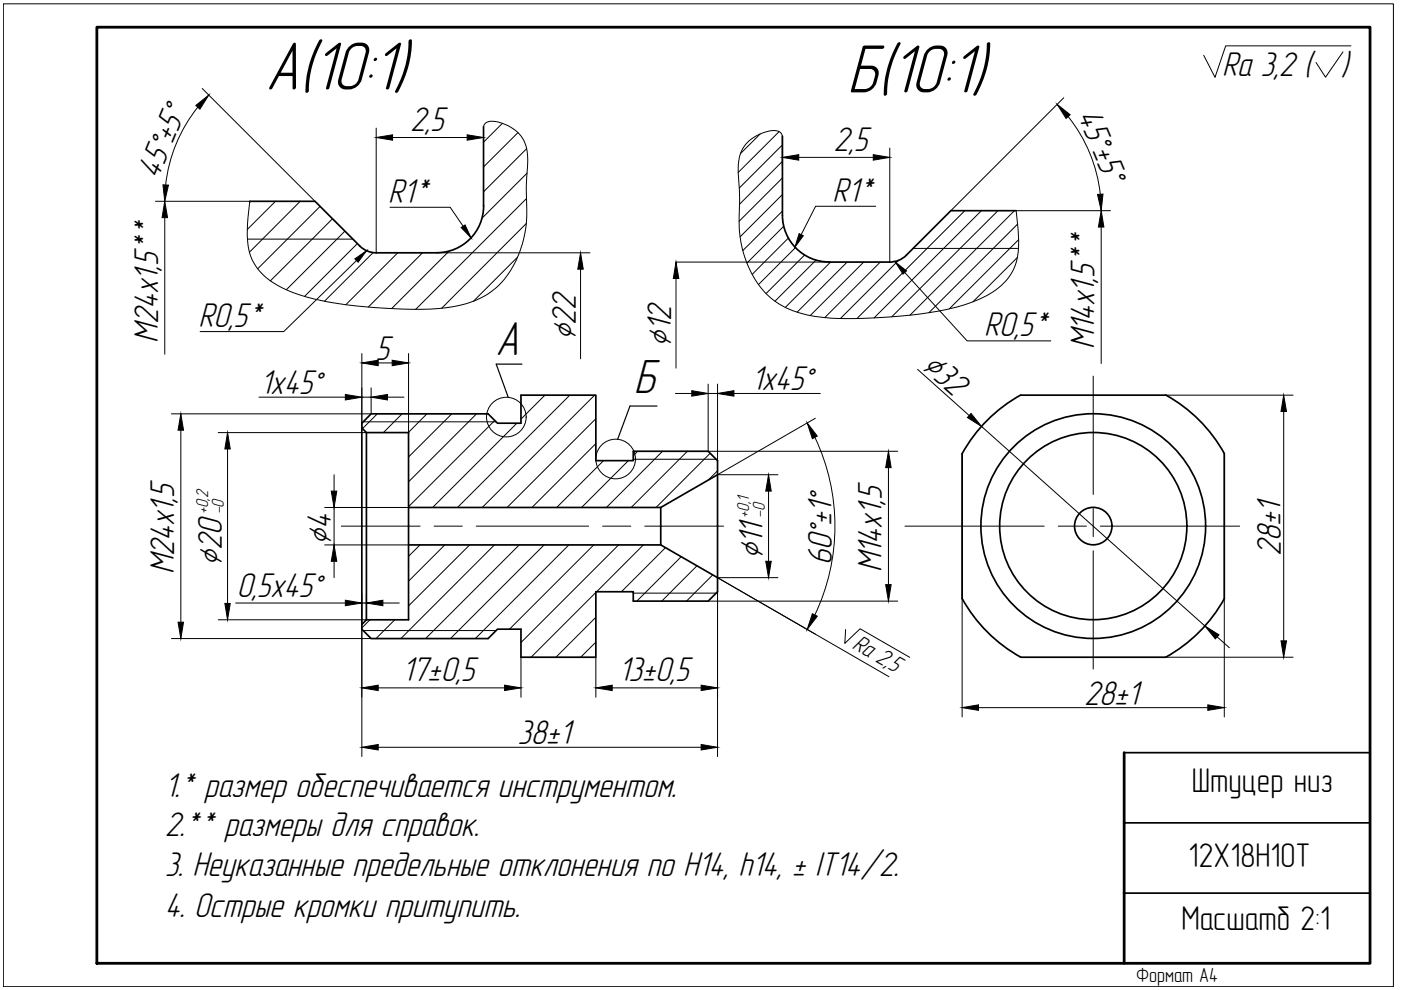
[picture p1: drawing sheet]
<svg xmlns="http://www.w3.org/2000/svg" width="297mm" height="210mm" viewBox="0 0 297 210" stroke-linecap="round" stroke-linejoin="round" font-family="sans-serif">
<g fill="none" stroke="#000" stroke-width=".21">
<path d="M42.9 18.8l23.9 23.9M284.7 11l-3.7 5.4-2-3.1M286.4 9.7h-26.5l-2.3 6.7-2.4-4.7M41.9 22.7a31.9 31.9 0 0 0-6.8 16.5M79.8 27.2v26.4M83.2 29.2h15.8M102.5 26.9a1.62 1.62 0 0 1 2.2-1.2 7.6 7.6 0 0 1 7.2 7.2v1.8a75 75 0 0 0-.2 11.2 21.8 21.8 0 0 1-6.6 15.2 21.1 21.1 0 0 1-13 4.4 100.5 100.5 0 0 1-27.2-2.6 19.5 19.5 0 0 1-10.4-6 12.8 12.8 0 0 1-2-8.9l.5-5.3h-20M102.5 27.2v16.5M106.5 26.1l-4 4M109.8 28.1l-7.3 7.3M111.7 31.5l-9.2 9.2M111.7 36.7l-9.5 9.6"/>
<path d="M161.2 28.4l-4.2 4.2M165.2 27.9l-8.7 8.7M165.9 35.4v-6.5a1.61 1.61 0 0 0-2.2-1.2 7.8 7.8 0 0 0-6.9 5.5l-.3 1.7v1.8a78.3 78.3 0 0 1 .2 11.1 21.4 21.4 0 0 0 7.2 15.7 22.3 22.3 0 0 0 12.4 4 106.8 106.8 0 0 0 26.3-2.3 21.7 21.7 0 0 0 10.8-5.8 12.1 12.1 0 0 0 2.5-9.4l-.5-5.3h20M165.9 30.7l-9.2 9.2M165.9 34.2l-9.1 9.1M165.9 37.7l-9.2 9.2M169.3 33.4h15.9M188.6 31.4v24.2M225.5 20.7l-23.9 24M226.5 24.7a31.9 31.9 0 0 1 6.8 16.5M34.9 46.2v28.9M52.5 50.7h22.3"/>
<path d="M53.1 42.7l-.2 .2M58.4 42.7l-6 5.9M63.7 42.7l-10.8 10.8M67.9 43.8l-13.3 13.2M70.5 46.4l-13.2 13.1M73.1 49l-12.4 12.4M75.6 55.2l-15.4 15.1h-17.8M75.8 51.7l-11.2 11.2M79.1 53.6l-10.3 10.3M82.7 43.9h12.7l2.8 4.1M84.3 53.6l-11 11M89.6 53.6l-11.5 11.5"/>
<path d="M92.6 53.6h32.5M95.2 53.3l-12.2 12.1M109.7 54.5l-9.3 9.4M111.6 47.4l-18 18M111.6 42.1l-23.5 23.5M123.1 57.1v19M143.3 55.6h32.5M143.3 59v19M165.9 41.2l-9 9M165.9 44.8l-8.4 8.3M166.2 48l-7.8 7.8M167.1 50.5l-7.6 7.7"/>
<path d="M168.6 52.5l-7.8 7.8M170.6 54.1l-8.2 8.1M173 55.2l-8.7 8.7M176.1 55.6l-9.6 9.6M179.6 55.6l-10.6 10.6M183.1 55.6l-11.3 11.3M185.7 43.7h-12.8l-3 6M186.6 55.6l-11.7 11.7M190.5 55.2l-12.3 12.3M191.8 57.8l13.2 14.5h17.8M193.6 52.7h22.3M204.6 44.7l-22.9 22.8"/>
<path d="M208.1 44.7l-22.8 22.7M211.6 44.7l-22.5 22.5M215.1 44.7l-22.2 22.1M215.7 54.6l-9.4 9.4M215.8 47.5l-18.9 18.8M216 50.8l-14.7 14.7M233.5 48.1v29M76.7 75v15.7M80.2 76.9h2.9M86.6 75v16.7M194.5 78.3l11 9.8M231.8 79.7v25.1"/>
<path d="M38.3 91.2v40.7M46.3 91.7h31.4M48.2 95.2v32.7M54.9 84.2h18.3M76.7 84.2h2M77 89.4h28.2M78.7 82.2v5.5h-42.3M80 87.7l-3.1 3.2M82.2 84.2h3.4M85.2 87.7l-3.9 4M90.5 87.7l-3.9 4M95.8 87.7l-9.2 9.2"/>
<path d="M101 87.7l-14.4 14.5M104.9 89.1l-18.3 18.3M109.6 89.7l-17.9 17.9M115.5 83.8l-5 5.1M120.8 83.8l-23.8 23.8M126.1 83.8l-23.9 23.8M126.3 88.8l-18.8 18.8M126.3 94.1l-13.5 13.5M128 97.7l-10 9.9M133.2 97.7l-9.9 9.9M134.3 97.4h17.5M135.2 95.7l-.9 .9"/>
<path d="M140.5 95.7l-11.9 11.9M143.2 83.4h3.5M145.7 95.7l-11.9 11.9M150.1 81.4v14.3h40.2M150.1 83.4h2M150.6 96.1l-11.5 11.5M152.1 99.8l-1.9 2M152.1 81.4v16.3M155.6 83.4h18.3M172.8 92.7a43.8 43.8 0 0 1 0 37.7M172.9 88.7l-20.8 12h12.8M188.4 99.2v24.8"/>
<path d="M204 96.2v55.8M208.1 90.4l47.4 42.3M247.1 83.8h27.1M259.6 96.2v55.8M272.2 87.3v48.6M68.8 107.6h17.8M68.8 115.5h17.8M70.8 100.7v3.4M70.8 107.6v7.9M70.8 119v3.5M72.4 111.6h16.7M89.1 115.5l-2.5 2.4"/>
<path d="M92 111.6h6M94.3 115.5l-7.7 7.7M99.6 115.5l-13 13M101 111.6h23.8M104.8 115.5l-19.8 19.9M110.1 115.5l-19.9 19.9M115.4 115.5l-19.9 19.9M120.6 115.5l-19.8 19.9M125.9 115.5l-17.9 17.9M127.8 111.6h5.9M131.2 115.5l-20.7 20.7M136.4 115.5l-9.9 10"/>
<path d="M136.7 111.6h16.7M141.1 116.1l-9.4 9.4M144.4 118l-9.4 9.5M147.8 120l-7.5 7.5M162.9 104.1v14.9M191.9 111.6h29.5M224.4 111.6h5.9M231.8 107.8v6M231.8 116.8v25.1M233.3 111.6h29.5M36.4 135.4h42.3M50 127.9h23.2"/>
<path d="M76.7 125.9v6.5M76.7 133.4v27M76.7 127.9h1M77 133.7h28.2M77.7 125.9v5.5h-31.4M78.4 131.4l-1.7 1.7M81.2 127.9h3.5M83.7 131.4l-4 4M110.5 139.3v8.5M126.3 125.6l-13.7 13.7M126.3 130.9l-8.4 8.4M126.3 136.2l-3.2 3.1"/>
<path d="M126.3 139.3v8.5M134.3 125.8h17.5M150.1 127.5h40.2M151.1 121.9l-5.6 5.6M152.1 125.5v34.9M164.9 122.5h-12.8l36.4 21M179.3 133.5l-.2 2.9 3.3-3.1 10.5 6.1M247.1 139.3h27.1M258 135l2.7 2.3M80.2 145.8h26.8M80.2 158.4h68.5M129.8 145.8h18.9"/>
<path d="M207.5 150h48.6"/>
<circle cx="107.4" cy="88.4" r="4.2"/>
<circle cx="130.5" cy="97.3" r="4.2"/>
</g>
<g fill="none" stroke="#000" stroke-width=".36">
<path d="M102.5 26.9v16.8M165.9 28.9v16.7a9.9 9.9 0 0 0 9.9 9.9l12.8 .1a5 5 0 0 0 3.6-1.5l9.4-9.4h13.8M53 42.7h13.8l9.5 9.4a5 5 0 0 0 3.5 1.5h12.8a10 10 0 0 0 9.9-9.9M76.7 90.7v42.7l2 2h24.8l2-2h5v5.9h15.8v-13.8h8v2h15.8l2-2v-27.8l-2-2h-15.8v2h-8v-13.9h-15.8v5.9h-5l-2-2h-24.8l-2 2v1l1 1h8.9v39.7h-8.9l-1 1M77.7 91.7v39.7M204 96.2v30.7a31.8 31.8 0 0 0 12.4 12.4h30.7a31.8 31.8 0 0 0 12.5-12.4v-30.7M216.4 83.8h30.7M216.4 83.8a31.8 31.8 0 0 0-12.4 12.4M247.2 83.8a31.8 31.8 0 0 1 12.4 12.4M86.6 107.6h53.5M86.6 115.5h53.5M152.1 100.7l-12 6.9v7.9l12 7"/>
<path d="M238.3 159.6h52.2M238.3 174.5h52.2M238.3 189.4h52.2"/>
<circle cx="231.8" cy="111.5" r="23.8"/>
<circle cx="231.8" cy="111.5" r="19.8"/>
<circle cx="231.8" cy="111.5" r="4"/>
</g>
<path d="M20.5 5.8h270v198.4h-270zM238.3 159.6v44.6" fill="none" stroke="#000" stroke-width=".59"/>
<g fill="#000" stroke="#000" stroke-width=".21">
<path d="M34.6 39.2l1.1 .1-.8 3.4zM41.5 22.4l2.8-2.2-1.9 2.9zM79.8 29.2l3.4-.6v1.1zM99 28.6l3.5 .6-3.5 .5zM165.9 33.4l3.4-.6v1.2zM185.2 32.8l3.4 .6-3.4 .6zM224.1 22.1l2.8 2.2-.9 .8zM34.9 42.7l.6 3.5h-1.1zM75.2 54.9l2.5-1.7-1.8 2.4zM97.8 48.2l.8-.5 1.3 2.7zM123.1 53.6l.6 3.5h-1.2zM143.3 55.6l.6 3.4h-1.1z"/>
<path d="M169.4 49.5l.9 .5-1.8 2.4zM189.8 55.6l2.4 1.8-.7 .7zM233.5 44.7l.5 3.4h-1.1zM232.7 41.2h1.2l-.4 3.5zM76.7 76.9l3.5-.5v1.1zM83.1 76.4l3.5 .5-3.5 .6zM38.3 87.7l.6 3.5h-1.2zM48.2 91.7l.6 3.5h-1.1zM73.2 83.6l3.5 .6-3.5 .6zM78.7 84.2l3.5-.6v1.2zM146.7 82.8l3.4 .6-3.4 .6zM152.1 83.4l3.5-.6v1.2z"/>
<path d="M171.1 89.7l2.2 2.8-1.1 .5zM188.4 95.7l.5 3.5h-1.1zM205.9 87.7l2.2 2.7-3-1.9zM272.2 83.8l.6 3.5h-1.2zM70.2 104.1h1.2l-.6 3.5zM70.8 115.5l.6 3.5h-1.2zM162.4 119h1.1l-.6 3.5zM162.9 100.7l.6 3.4h-1.1zM37.7 131.9h1.2l-.6 3.5zM47.7 127.9h1.1l-.6 3.5zM73.2 127.3l3.5 .6-3.5 .5zM77.7 127.9l3.5-.6v1.1z"/>
<path d="M172.2 130.1l1.1 .5-2.2 2.9zM187.8 124h1.1l-.5 3.5zM255.5 132.7l3 1.9-.8 .9zM271.6 135.9h1.2l-.6 3.4zM76.7 145.8l3.5-.5v1.1zM76.7 158.4l3.5-.6v1.2zM107 145.3l3.5 .5-3.5 .6zM126.3 145.8l3.5-.5v1.1zM148.7 145.3l3.4 .5-3.4 .6zM148.7 157.8l3.4 .6-3.4 .6zM204 150l3.5-.6v1.2zM256.1 149.4l3.5 .6-3.5 .6z"/>
</g>
<path d="M110.7 77.2h-5.5l2.6 7.1M139.3 86.1h-5.7l-2.7 7.1" fill="none" stroke="#000" stroke-width=".25"/>
<path d="M.7 .8h294.7v208.4h-294.7z" fill="none" stroke="#000" stroke-width=".21"/>
<g font-size="15">
<text x="56.3" y="19">А(10:1)</text>
<text x="179.6" y="19.6">Б(10:1)</text>
</g>
<g font-size="10.5">
<text x="105.1" y="75.3">A</text>
<text x="134.4" y="83.4">Б</text>
</g>
<g font-size="7.5">
<text x="259.1" y="16.1">Ra 3,2 (</text>
<text x="284.3" y="16.1">)</text>
<text x="86.9" y="27.8">2,5</text>
<text x="228.4" y="24.4" transform="rotate(68 228.4 24.4)">45°±5°</text>
<text x="176.7" y="32">2,5</text>
<text x="33.5" y="38.1" transform="rotate(-68 33.5 38.1)">45°±5°</text>
<text x="82.3" y="43">R1*</text>
<text x="176.5" y="42.7">R1*</text>
<text x="42.1" y="69.3">R0,5*</text>
<text x="208.7" y="71.3">R0,5*</text>
<text x="33.6" y="72.7" transform="rotate(-90 33.6 72.7)">М24х1,5**</text>
<text x="79.6" y="76.3">5</text>
<text x="122.1" y="72.1" transform="rotate(-90 122.1 72.1)">∅22</text>
<text x="142.3" y="73.5" transform="rotate(-90 142.3 73.5)">∅12</text>
<text x="232.1" y="74.1" transform="rotate(-90 232.1 74.1)">М14х1,5**</text>
<text x="55.2" y="83.6">1x45°</text>
<text x="159.3" y="82.8">1х45°</text>
<text x="195.2" y="78" transform="rotate(42 195.2 78)">∅32</text>
<text x="47" y="119.9" transform="rotate(-90 47 119.9)">∅20</text>
<text x="70.2" y="115.5" transform="rotate(-90 70.2 115.5)">∅4</text>
<text x="161.7" y="118.6" transform="rotate(-90 161.7 118.6)">∅11</text>
<text x="176.4" y="119.9" transform="rotate(-90 176.4 119.9)">60°±1°</text>
<text x="271.6" y="117.9" transform="rotate(-90 271.6 117.9)">28±1</text>
<text x="36.9" y="121.8" transform="rotate(-90 36.9 121.8)">М24х1,5</text>
<text x="187" y="121.3" transform="rotate(-90 187 121.3)">M14x1,5</text>
<text x="50.2" y="126.5">0,5х45°</text>
<text x="85.3" y="144.5">17±0,5</text>
<text x="131.1" y="144.5">13±0,5</text>
<text x="229.9" y="149.4">28±1</text>
<text x="109.7" y="157.8">38±1</text>
<text x="35" y="168.9">1.* размер обеспечивается инструментом.</text>
<text x="35" y="177.2">2.** размеры для справок.</text>
<text x="35" y="185.8">3. Неуказанные предельные отклонения по H14, h14, ± IT14/2.</text>
<text x="35" y="194.4">4. Острые кромки притупить.</text>
</g>
<g font-size="7.3">
<text x="252.7" y="167.9">Штуцер низ</text>
<text x="252" y="183.9">12Х18Н10Т</text>
<text x="250.5" y="197.1">Масшатб 2:1</text>
</g>
<g font-size="5.3">
<text x="180.5" y="137.3" transform="rotate(30 180.5 137.3)">Ra 2,</text>
<text x="188" y="141.7" transform="rotate(30 188 141.7)">5</text>
</g>
<text font-size="4.4" x="240.9" y="208.2">Формат А4</text>
<g font-size="3.8">
<text x="44.1" y="109" transform="rotate(-90 44.1 109)">+0,2</text>
<text x="47.4" y="109.1" transform="rotate(-90 47.4 109.1)">-0</text>
<text x="158.8" y="109.8" transform="rotate(-90 158.8 109.8)">+0,1</text>
<text x="162.1" y="109.9" transform="rotate(-90 162.1 109.9)">-0</text>
</g>
</svg>
